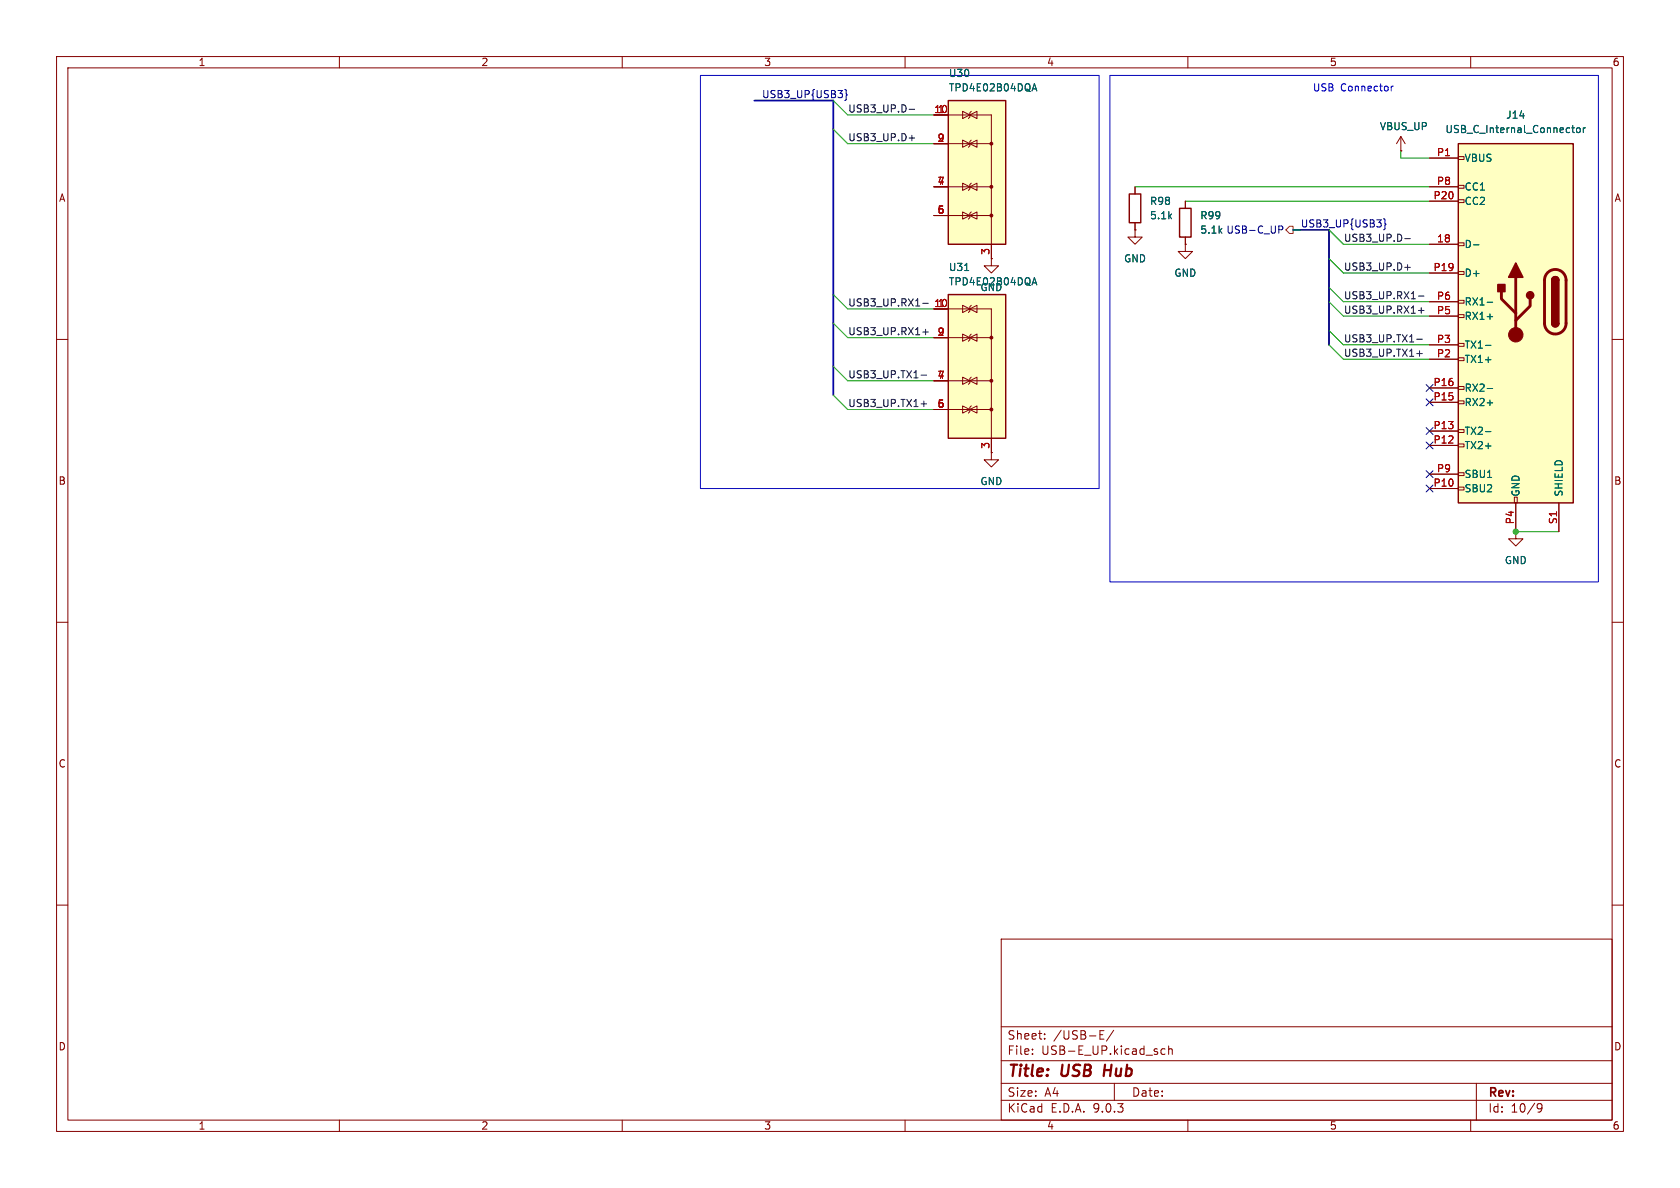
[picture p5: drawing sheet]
<svg xmlns="http://www.w3.org/2000/svg" width="297mm" height="210mm" viewBox="0 0 297 210" stroke-linecap="round" stroke-linejoin="round" font-family="sans-serif">
<g fill="none" stroke="#840000" stroke-width=".18">
<path d="M10 10h277v190h-277zM12 12h273v186h-273zM60 10v2M110 10v2M160 10v2M210 10v2M260 10v2M200.7 33v1.3M200.7 39.4v1.2M209.5 35.6v1.2M247.6 26.7h.1M247.6 24.1l-.7 1.3"/>
<path d="M247.6 24.1l.8 1.3M247.6 24.1v2.6M209.5 43.2v1.3h1.3l-1.3 1.2-1.2-1.2h1.2M209.5 43.2h.1M209.5 41.9v1.3M10 60h2M285 60h2M10 110h2M285 110h2M10 160h2M177 166h108v32h-108zM285 160h2"/>
<path d="M60 198v2M110 198v2M160 198v2M177 194.5h108M177 191.5h108M177 187.5h108M177 181.5h108M182.5 186.3v.1M182.5 185.5v.1M184.7 183.6v.1M184.7 182.8v.1M194.5 182.9h.5"/>
<path d="M194.5 183.7h.7M194.5 182.2h.7M196.9 182.1l-1.3 2M197 191.5v3M206 185.5l-.5-.1-.3 .3v.4l.2 .2h.6M206.6 185.5l.2-.1 .4 .1v.9M206.6 184.9v1.5M210 198v2M260 198v2M261 191.5v6.5M271.7 195.4l.3-.3 .5 .1a.99 .99 0 0 1-.3 1.4h-.3M271.7 195.7l.3 .3h.3l.3-.3"/>
</g>
<path d="M195.4 188.2l-.3 2" fill="none" stroke="#840000" stroke-width=".4"/>
<path d="M199.6 34.3h2.1v5.1h-2.1zM208.5 36.8h2.1v5.1h-2.1z" fill="none" stroke="#840000" stroke-width=".25"/>
<path d="M257.8 25.4h20.3v63.5h-20.3z" fill="#ffffc2"/>
<g fill="none" stroke="#840000" stroke-width=".18">
<path d="M252.7 27.9h5.1M252.7 33h5.1M252.7 35.6h5.1M257.8 27.7h1v.5h-1zM257.8 32.8h1v.5h-1zM257.8 35.3h1v.5h-1zM200.7 40.6v1.3h1.2l-1.2 1.3-1.3-1.3h1.3M200.7 40.6h.1M252.7 43.2h5.1M252.7 48.3h5.1M252.7 53.3h5.1M252.7 55.9h5.1"/>
<path d="M257.8 42.9h1v.5h-1zM257.8 48h1v.5h-1zM257.8 53.1h1v.5h-1zM257.8 55.6h1v.5h-1zM252.7 61h5.1M252.7 63.5h5.1M252.7 68.6h5.1M252.7 71.1h5.1M252.7 76.2h5.1M252.7 78.7h5.1M257.8 60.7h1v.5h-1zM257.8 63.2h1v.6h-1z"/>
<path d="M257.8 68.3h1v.5h-1zM257.8 70.9h1v.5h-1zM257.8 75.9h1v.6h-1zM257.8 78.5h1v.5h-1zM175.3 80v1.3h1.2l-1.2 1.3-1.3-1.3h1.3M175.3 80h.1M252.7 83.8h5.1M252.7 86.4h5.1M257.8 83.6h1v.5h-1zM257.8 86.1h1v.5h-1zM267.7 87.9h.5v1h-.5zM268 94v1.3h1.2l-1.2 1.2-1.3-1.2h1.3"/>
<path d="M268 94h.1M268 88.9v5.1M275.6 88.9v5.1"/>
</g>
<path d="M257.8 25.4h20.3v63.5h-20.3zM274.3 49.5a.64 .64 0 0 1 .7-.6 .64 .64 0 0 1 .6 .6M274.3 57.2a.64 .64 0 0 0 .7 .6 .64 .64 0 0 0 .6-.6" fill="none" stroke="#840000" stroke-width=".25"/>
<path d="M265.4 51.6v1.2l2.6 2.6M268 49v10.2M270.5 52.8v1.3l-2.5 2.5M273.6 48.2a1.91 1.91 0 0 1 2.1-.4 1.91 1.91 0 0 1 1.2 1.7v7.7a1.91 1.91 0 0 1-1.9 1.8 1.91 1.91 0 0 1-2-1.8l.1-7.8 .1-.7z" fill="none" stroke="#840000" stroke-width=".51"/>
<g fill="#840000" stroke="#840000" stroke-width=".25">
<path d="M274.3 49.5h1.3v7.7h-1.3z"/>
<path d="M274.5 49.1a.64 .64 0 0 1 .7-.2 .64 .64 0 0 1 .4 .6h-1.3z"/>
<path d="M274.3 57.2h1.3a.64 .64 0 0 1-.6 .6 .64 .64 0 0 1-.7-.6z"/>
<path d="M268 46.5l1.2 2.5h-2.5z"/>
<path d="M264.8 50.3h1.3v1.3h-1.3z"/>
<circle cx="270.5" cy="52.2" r=".63"/>
</g>
<circle cx="268" cy="59.2" r="1.27" fill="#840000" stroke="#840000" stroke-width=".18"/>
<path d="M277.9 22.6h.4M278 22.2v1.1l.3 .1M278.8 22.7l.1-.1 .4 .1 .1 .5-.2 .2h-.3l-.1-.1zM279.9 22.6v.8M280.3 22.6l-.4 .2M260.5 43.3h1M262.9 53.4h1M262.9 56h1M262.6 61.1h1M262.6 76.3h1M262.9 68.7h1M262.9 71.2h1" fill="none" stroke="#006464" stroke-width=".18"/>
<path d="M167.6 52.1h10.2v25.4h-10.2z" fill="#ffffc2"/>
<path d="M167.6 52.1h10.2v25.4h-10.2z" fill="none" stroke="#840000" stroke-width=".25"/>
<g fill="none" stroke="#840000" stroke-width=".18">
<path d="M165.1 54.6h10.2v25.4M165.1 59.7h10.2M170.2 54l1.2 .6-1.2 .6zM170.2 59.1l1.2 .6-1.2 .6zM171.4 54.6l1.3-.6v1.2zM171.4 59.7l1.3-.6v1.2zM171.7 54l-.3 .2v.8l-.2 .2M171.7 59.1l-.3 .2v.8l-.2 .2M175.3 45.7v1.3h1.2l-1.2 1.3-1.3-1.3h1.3M175.3 45.7h.1M165.1 67.3h10.2M165.1 72.4h10.2"/>
<path d="M170.2 66.7l1.2 .6-1.2 .6zM170.2 71.8l1.2 .6-1.2 .6zM171.4 67.3l1.3-.6v1.2zM171.4 72.4l1.3-.6v1.2zM171.7 66.7l-.3 .2v.8l-.2 .2M171.7 71.8l-.3 .2v.8l-.2 .2"/>
</g>
<g fill="#840000" stroke="#840000" stroke-width=".18">
<circle cx="175.3" cy="59.7" r=".25"/>
<circle cx="175.3" cy="67.3" r=".25"/>
<circle cx="175.3" cy="72.4" r=".25"/>
</g>
<path d="M170.5 47.8h.8M182.6 50h.6M182.9 49.1l.4 1.3" fill="none" stroke="#006464" stroke-width=".18"/>
<path d="M167.6 17.8h10.2v25.4h-10.2z" fill="#ffffc2"/>
<path d="M167.6 17.8h10.2v25.4h-10.2z" fill="none" stroke="#840000" stroke-width=".25"/>
<g fill="none" stroke="#840000" stroke-width=".18">
<path d="M170.2 19.7l1.2 .6-1.2 .7zM171.7 19.7l-.3 .2v.8l-.2 .3M165.1 20.3h10.2v25.4M165.1 25.4h10.2M165.1 33h10.2M165.1 38.1h10.2M170.2 24.8l1.2 .6-1.2 .6zM170.2 32.4l1.2 .6-1.2 .7zM170.2 37.5l1.2 .6-1.2 .6zM171.4 20.3l1.3-.6v1.3zM171.4 25.4l1.3-.6v1.2zM171.4 33l1.3-.6v1.3z"/>
<path d="M171.4 38.1l1.3-.6v1.2zM171.7 24.8l-.3 .2v.8l-.2 .2M171.7 32.4l-.3 .2v.8l-.2 .3M171.7 37.5l-.3 .2v.8l-.2 .2M200.7 33v1.3M200.7 39.4v1.2M209.5 35.6v1.2M247.6 26.7h.1M252.7 33h5.1M252.7 27.9h5.1M252.7 35.6h5.1M165.1 54.6h2.5"/>
<path d="M165.1 59.7h2.5M175.3 45.7h.1M200.7 40.6h.1M209.5 43.2h.1M209.5 41.9v1.3M252.7 43.2h5.1M252.7 48.3h5.1M252.7 53.3h5.1M252.7 55.9h5.1M165.1 67.3h2.5M165.1 72.4h2.5M175.3 77.5v2.5"/>
<path d="M252.7 61h5.1M252.7 63.5h5.1M252.7 68.6h5.1M252.7 71.1h5.1M252.7 76.2h5.1M252.7 78.7h5.1M175.3 80h.1M252.7 83.8h5.1M252.7 86.4h5.1M268 94h.1M268 88.9v5.1M275.6 88.9v5.1"/>
</g>
<g fill="#840000" stroke="#840000" stroke-width=".18">
<circle cx="175.3" cy="25.4" r=".25"/>
<circle cx="175.3" cy="33" r=".25"/>
<circle cx="175.3" cy="38.1" r=".25"/>
</g>
<g fill="none" stroke="#006464" stroke-width=".18">
<path d="M182.6 15.7h.6M182.9 14.8l.4 1.3M277.9 22.6h.4M278 22.2v1.1l.3 .1M278.8 22.7l.1-.1 .4 .1 .1 .5-.2 .2h-.3l-.1-.1zM279.9 22.6v.8M280.3 22.6l-.4 .2M170.5 47.8h.8M182.6 50h.6M182.9 49.1l.4 1.3M260.5 43.3h1M262.9 53.4h1"/>
<path d="M262.9 56h1M262.6 61.1h1M262.6 76.3h1M262.9 68.7h1M262.9 71.2h1"/>
</g>
<g fill="none" stroke="#000084" stroke-width=".18">
<path d="M149.4 15.8l.2 .2v.6l.2 .2-.2 .2v.6l-.2 .2M226.1 39.9h.5l.2 .3-.1 .4h-.6M244.6 38.7l.2 .2v.6l.2 .1-.2 .2v.6l-.2 .2M252.1 78.1l1.2 1.2M252.1 68l1.2 1.2M252.1 70.5l1.2 1.2M252.1 75.6l1.2 1.2M253.3 78.1l-1.2 1.2M253.3 68l-1.2 1.2M253.3 70.5l-1.2 1.2M253.3 75.6l-1.2 1.2M252.1 83.2l1.2 1.2"/>
<path d="M252.1 85.8l1.2 1.2M253.3 83.2l-1.2 1.2M253.3 85.8l-1.2 1.2"/>
</g>
<path d="M227.3 40.6l.7-.6h.6v1.3h-.6z" fill="none" stroke="#725600" stroke-width=".18"/>
<g fill="none" stroke="#0f0f0f" stroke-width=".18">
<path d="M160.7 19.3h1M160.7 24.4h1M163.1 53.6h1M163.1 58.7h1M163.6 58.2v1M248.4 47.3h.9M248.4 42.2h.9M250.5 60h.9M250.8 52.3h.9M250.8 54.9h.9M251.3 54.4v1M162.8 71.4h1"/>
<path d="M162.8 66.3h1M163.3 70.9v1M250.5 62.5h.9M251 62v1"/>
</g>
<path d="M133.3 17.8h14v52.1M228.6 40.6h6.3v20.4" fill="none" stroke="#000084" stroke-width=".3"/>
<g fill="none" stroke="#009600" stroke-width=".18">
<path d="M147.3 17.8l2.6 2.5h15.2M147.3 22.9l2.6 2.5h15.2M200.7 33h52M209.5 35.6h43.2M247.6 26.7v1.2h5.1M147.3 52.1l2.6 2.5h15.2M147.3 57.2l2.6 2.5h15.2M228.6 40.6h1.3M234.9 58.4l2.6 2.6h15.2M234.9 53.3l2.6 2.6h15.2M234.9 50.8l2.6 2.5h15.2M234.9 45.7l2.6 2.6h15.2"/>
<path d="M234.9 40.6l2.6 2.6h15.2M147.3 64.8l2.6 2.5h15.2M147.3 69.9l2.6 2.5h15.2M234.9 61l2.6 2.5h15.2M268 94h7.6"/>
</g>
<path d="M123.8 13.3h70.5v73.1h-70.5zM196.2 13.3h86.4v89.6h-86.4zM246 15.2v.9M246.3 15.2l-.3 .3" fill="none" stroke="#0000c2" stroke-width=".18"/>
<circle cx="268" cy="94" r=".46" fill="#009600" stroke="#009600" stroke-width=".18"/>
<g font-size="2.8" fill="#840000">
<text x="178" y="190.9">Title:</text>
<text x="187.7" y="190.9">USB</text>
<text x="196" y="190.9">Hub</text>
</g>
<g font-size="2.1" fill="#840000">
<text x="178" y="184">Sheet:</text>
<text x="186.2" y="184">/USB-E/</text>
<text x="178" y="186.7">File:</text>
<text x="184.1" y="186.7">USB-E_UP.kicad_sch</text>
<text x="178" y="196.9">KiCad</text>
<text x="178" y="194.1">Size:</text>
<text x="184.7" y="194.1">A4</text>
<text x="185.7" y="196.9">E.D.A.</text>
<text x="193.3" y="196.9">9.0.3</text>
<text x="200" y="194.1">Date:</text>
<text x="263" y="194.3">Rev:</text>
<text x="263" y="196.9">Id:</text>
<text x="267.1" y="196.9">10/9</text>
</g>
<g font-size="1.8" fill="#840000">
<text x="35" y="11.9">1</text>
<text x="85" y="11.9">2</text>
<text x="135" y="11.9">3</text>
<text x="185" y="11.9">4</text>
<text x="235" y="11.9">5</text>
<text x="285" y="11.9">6</text>
<text x="10.3" y="35.9">A</text>
<text x="285.3" y="35.9">A</text>
<text x="10.3" y="85.9">B</text>
<text x="285.3" y="85.9">B</text>
<text x="10.3" y="135.9">C</text>
<text x="285.3" y="135.9">C</text>
<text x="10.3" y="185.9">D</text>
<text x="285.3" y="185.9">D</text>
<text x="35" y="199.9">1</text>
<text x="85" y="199.9">2</text>
<text x="135" y="199.9">3</text>
<text x="185" y="199.9">4</text>
<text x="235" y="199.9">5</text>
<text x="285" y="199.9">6</text>
</g>
<g font-size="1.8" fill="#000084">
<text x="134.6" y="17.4">USB3_UP{USB3}</text>
<text x="216.7" y="41.5">USB-C_UP</text>
<text x="229.9" y="40.3">USB3_UP{USB3}</text>
</g>
<g font-size="1.8" fill="#006464">
<text x="167.6" y="13.8">U30</text>
<text x="167.6" y="16.4">TPD4E02B04DQA</text>
<text x="243.8" y="23.2">VBUS_UP</text>
<text x="255.4" y="23.7">USB_C_Internal_Connector</text>
<text x="266.2" y="21.2">J14</text>
<text x="258.8" y="28.8">VBUS</text>
<text x="258.8" y="33.9">CC1</text>
<text x="203.2" y="39">5.1k</text>
<text x="203.2" y="36.4">R98</text>
<text x="212.1" y="41.5">5.1k</text>
<text x="212.1" y="39">R99</text>
<text x="258.8" y="36.4">CC2</text>
<text x="198.6" y="46.6">GND</text>
<text x="258.8" y="44">D-</text>
<text x="167.6" y="48.1">U31</text>
<text x="167.6" y="50.6">TPD4E02B04DQA</text>
<text x="173.2" y="51.7">GND</text>
<text x="207.5" y="49.1">GND</text>
<text x="258.8" y="49.1">D+</text>
<text x="258.8" y="54.2">RX1-</text>
<text x="258.8" y="56.7">RX1+</text>
<text x="258.8" y="61.8">TX1-</text>
<text x="258.8" y="64.4">TX1+</text>
<text x="258.8" y="69.4">RX2-</text>
<text x="258.8" y="72">RX2+</text>
<text x="258.8" y="77.1">TX2-</text>
<text x="258.8" y="79.6">TX2+</text>
<text x="173.2" y="86">GND</text>
<text x="258.8" y="84.7">SBU1</text>
<text x="258.8" y="87.2">SBU2</text>
<text x="268.8" y="87.9" transform="rotate(-90 268.8 87.9)">GND</text>
<text x="276.5" y="87.9" transform="rotate(-90 276.5 87.9)">SHIELD</text>
<text x="265.9" y="99.9">GND</text>
</g>
<g font-size="1.8" fill="#0000c2">
<text x="232" y="16.4">USB</text>
<text x="237" y="16.4">Connector</text>
</g>
<g font-size="1.8" fill="#0f0f0f">
<text x="149.9" y="20">USB3_UP.D-</text>
<text x="149.9" y="25.1">USB3_UP.D+</text>
<text x="237.5" y="47.9">USB3_UP.D+</text>
<text x="237.5" y="42.8">USB3_UP.D-</text>
<text x="237.5" y="53">USB3_UP.RX1-</text>
<text x="149.9" y="54.3">USB3_UP.RX1-</text>
<text x="149.9" y="59.3">USB3_UP.RX1+</text>
<text x="237.5" y="55.5">USB3_UP.RX1+</text>
<text x="237.5" y="63.2">USB3_UP.TX1+</text>
<text x="237.5" y="60.6">USB3_UP.TX1-</text>
<text x="149.9" y="67">USB3_UP.TX1-</text>
<text x="149.9" y="72">USB3_UP.TX1+</text>
</g>
<g font-size="1.8" fill="#a90000">
<text x="165.1" y="20.1">10</text>
<text x="165.7" y="20.1">1</text>
<text x="165.7" y="25.1">2</text>
<text x="253.9" y="27.7">P1</text>
<text x="165.7" y="32.8">7</text>
<text x="253.3" y="35.3">P20</text>
<text x="253.9" y="32.8">P8</text>
<text x="165.7" y="37.8">5</text>
<text x="175" y="45.2" transform="rotate(-90 175 45.2)">3</text>
<text x="254" y="42.9">18</text>
<text x="253.3" y="48">P19</text>
<text x="253.9" y="53.1">P6</text>
<text x="165.1" y="54.4">10</text>
<text x="165.7" y="54.4">1</text>
<text x="165.7" y="59.4">2</text>
<text x="253.9" y="55.6">P5</text>
<text x="253.9" y="60.7">P3</text>
<text x="253.9" y="63.2">P2</text>
<text x="165.7" y="67.1">7</text>
<text x="253.3" y="68.3">P16</text>
<text x="253.3" y="70.9">P15</text>
<text x="165.7" y="72.1">5</text>
<text x="253.3" y="75.9">P13</text>
<text x="175" y="79.4" transform="rotate(-90 175 79.4)">3</text>
<text x="253.3" y="78.5">P12</text>
<text x="253.9" y="83.6">P9</text>
<text x="253.3" y="86.1">P10</text>
<text x="267.7" y="92.8" transform="rotate(-90 267.7 92.8)">P4</text>
<text x="275.3" y="92.8" transform="rotate(-90 275.3 92.8)">S1</text>
</g>
</svg>
